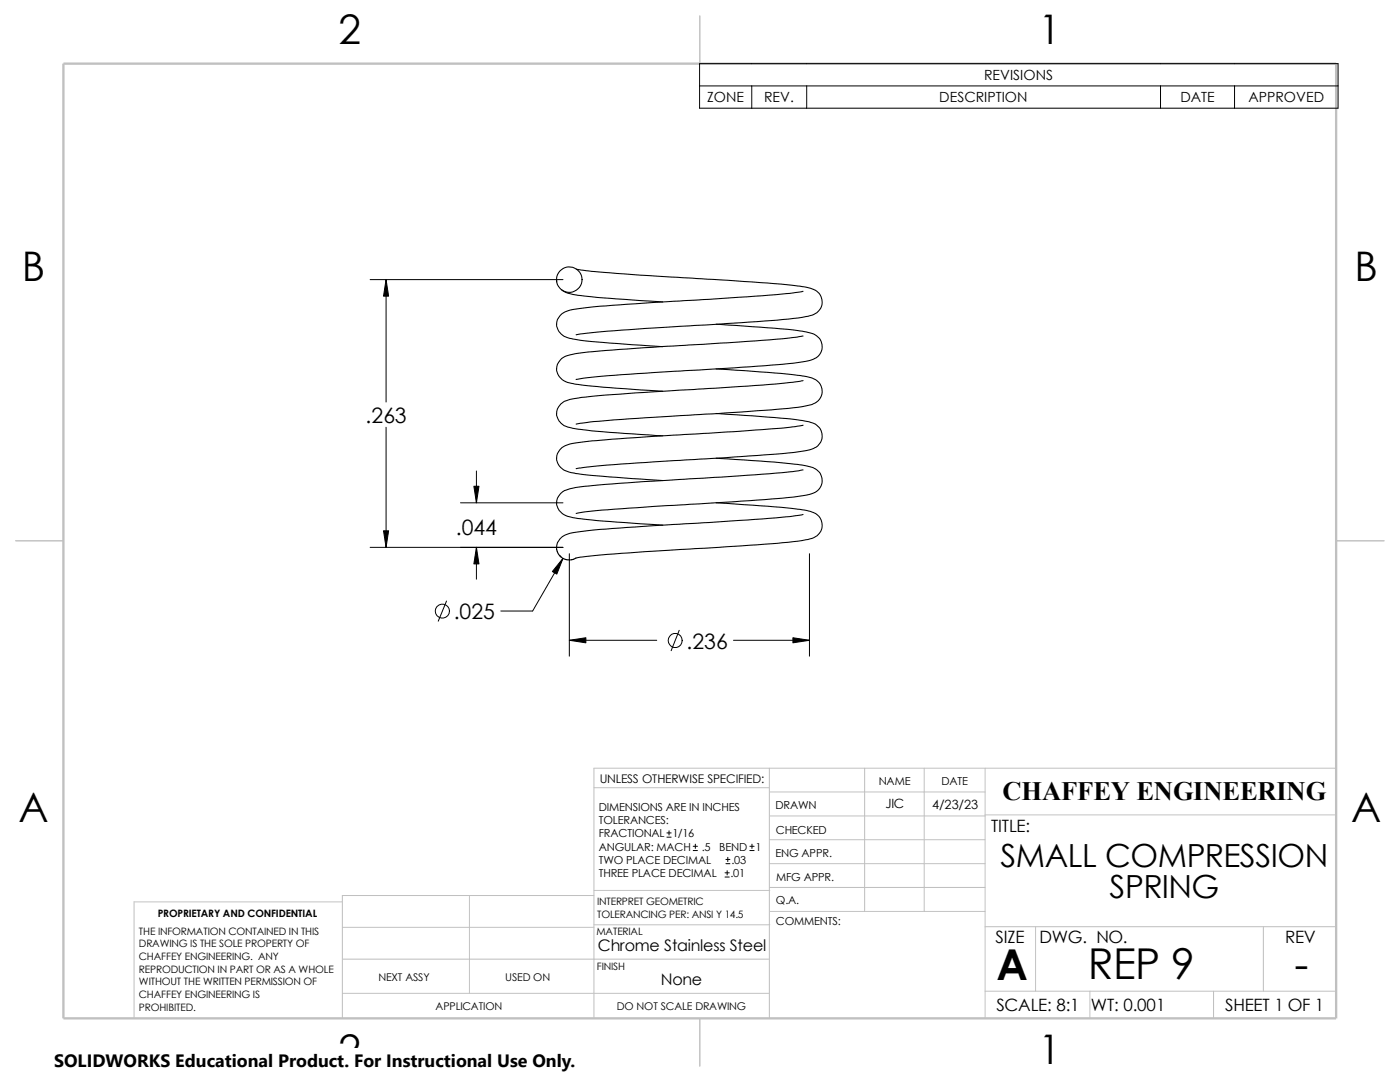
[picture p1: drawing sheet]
<svg xmlns="http://www.w3.org/2000/svg" width="279mm" height="216mm" viewBox="0 0 279 216" stroke-linecap="round" stroke-linejoin="round" font-family="sans-serif">
<g fill="none" stroke="#c0c0c0" stroke-width=".2">
<path d="M118.5 157.2h35M153.5 158h43.1M153.5 153.3v49.9M172.6 153.3v28.6M184.4 153.3v28.6M196.6 153.3v49.9M266.7 153.3h-148.2v49.9M68.3 180h-41.5v23.2M93.7 178.7v19.5M118.5 177.7h35.1M118.5 178.7h-50.2v24.5M153.5 177.1h43.1"/>
<path d="M153.5 172.3h43.1M153.5 162.8h43.1M153.5 167.6h43.1M196.6 162.6h70.1M68.3 191.4h85.2M68.3 185h50.2M68.3 198.2h85.2M118.5 184.5h35.1M153.6 181.9h43M196.6 184.9h70.1M196.6 197.8h70.1M206.7 184.9v12.9"/>
<path d="M217.5 197.8v5.4M242.2 197.8v5.4M252.1 184.9v12.9"/>
</g>
<path d="M139.7 3.2v9.5M3.1 107.9h9.6M266.7 107.9h9.5M139.7 203.2v9.5" fill="none" stroke="#c0c0c0" stroke-width=".21"/>
<path d="M12.7 12.7h254v190.5h-254z" fill="none" stroke="#c0c0c0" stroke-width=".47"/>
<g fill="none" stroke="#000" stroke-width=".21">
<path d="M111.1 55.8v.5M112.1 57.8a8.8 8.8 0 0 0 4.4 1.3l15.7 1.1M115 53.7h.1a300 300 0 0 0 24.9 1.9l1.2 .1a182.7 182.7 0 0 1 20.3 1.7 2.78 2.78 0 0 1 2.6 2.7 2.78 2.78 0 0 1-2.5 2.9l-.4 .1a289.1 289.1 0 0 1-24.5 2l-3.4 .2a179.9 179.9 0 0 0-18.3 1.5M160.3 58.1l-.2 .1a270.5 270.5 0 0 1-23.5 1.8l-2.1 .1a214.9 214.9 0 0 0-20.8 1.8 2.88 2.88 0 0 0-2.4 3.8 3.6 3.6 0 0 0 3.3 2 217.3 217.3 0 0 0 17.6 1.5M142.9 73.6a209.9 209.9 0 0 1 18.1 1.5 3 3 0 0 1 2.8 4.2 3.5 3.5 0 0 1-2.9 1.7 252.6 252.6 0 0 1-21.3 1.7l-5 .3a195.4 195.4 0 0 0-19.6 1.6M142.9 64.7a182.3 182.3 0 0 1 18.1 1.6 3 3 0 0 1 2.8 4.1 4.4 4.4 0 0 1-3.7 1.8l-7.5 .8-16.8 1a247.5 247.5 0 0 0-20.4 1.6l-.4 .1M160.3 75.9h-.1a106.6 106.6 0 0 1-13.9 1.3l-11.8 .7a262.7 262.7 0 0 0-19.6 1.6 3.7 3.7 0 0 0-3.8 2.5 3.1 3.1 0 0 0 2.9 3.4l.3 .1a169.4 169.4 0 0 0 17.9 1.5M160.3 67.1a109 109 0 0 1-12.8 1.1l-14.3 .9a206 206 0 0 0-18.9 1.6 3.1 3.1 0 0 0-3.1 3.6 3.3 3.3 0 0 0 3.1 2.2 180.4 180.4 0 0 0 17.9 1.6M142.9 91.4a169.9 169.9 0 0 1 18.1 1.6 3 3 0 0 1 2.8 4.1 3.5 3.5 0 0 1-2.9 1.7 346.4 346.4 0 0 1-25.1 2h-1.2a216.9 216.9 0 0 0-19.4 1.6h-.2M142.9 82.5a168.9 168.9 0 0 1 18.6 1.7 2.77 2.77 0 0 1 2.5 2.3 2.77 2.77 0 0 1-1.7 3 39.9 39.9 0 0 1-9.7 1.3l-16.8 1.1a288.1 288.1 0 0 0-20.4 1.5l-.4 .1M160.3 84.8l-.6 .2a427.9 427.9 0 0 1-26.5 1.9 189.2 189.2 0 0 0-19.5 1.7 2.9 2.9 0 0 0-2.4 3.9 3.7 3.7 0 0 0 3.3 1.9 217.3 217.3 0 0 0 17.6 1.5M160.3 93.8h-.1a223.6 223.6 0 0 1-22.7 1.7l-4.3 .3a191.6 191.6 0 0 0-18.9 1.6 3.3 3.3 0 0 0-3.2 3.3 3.6 3.6 0 0 0 3.2 2.6 158.2 158.2 0 0 0 16.6 1.4l1.3 .1"/>
<path d="M142.9 100.3a209.9 209.9 0 0 1 18.1 1.6 3.2 3.2 0 0 1 3 3.5 3.2 3.2 0 0 1-3.1 2.3 259.2 259.2 0 0 1-22.3 1.8l-5.3 .3a179.9 179.9 0 0 0-18.3 1.5l-.7 .4-.7 .1-1-.3-1-.7-.5-1.2a2.75 2.75 0 0 1 1.9-2.9l1.9-.5a391.9 391.9 0 0 1 25.4-1.9l3.6-.2a158.3 158.3 0 0 0 16.2-1.4h.2"/>
<circle cx="113.6" cy="55.8" r="2.54"/>
</g>
<g fill="none" stroke="#000" stroke-width=".2">
<path d="M139.6 12.7h127.4v8.9h-127.4zM139.6 17.1h127.4M150 17.1v4.5M161 17.1v4.5M231.6 17.1v4.5M246.4 17.1v4.5M73.9 55.8h38.5M77 55.8v24.4M77 85.3v23.9M95.1 94v6.3M73.9 109.2h38.5M89.1 119.9l-1.6 4.1"/>
<path d="M91.9 100.3h20.5M95.1 109.2v6.4M112.4 111.4l-6.1 10.5h-6.4M113.6 110.5v20.4M161.5 110.5v20.4M113.6 127.8h17.5M135.6 125.8l-1.7 4M146.4 127.8h15.1M133.1 167h.8M133.1 166.2h.8M133.5 165.8v.8M138.3 169.7h.9"/>
<path d="M138.3 168.9h.9M138.8 168.4v.9M144.7 175h.8M144.7 174.2h.8M144.9 172.3h.8M144.9 171.5h.8M145.1 173.7v.9M145.2 171.1v.8M149.6 169.7h.9M149.6 168.9h.9M150.1 168.4v.9"/>
<circle cx="88.3" cy="121.9" r="1.4"/>
<circle cx="134.7" cy="127.8" r="1.41"/>
</g>
<path d="M77 55.8l.6 3.3h-1.1zM76.5 105.9h1.1l-.6 3.3zM94.6 97h1l-.5 3.3zM95.1 109.2l.5 3.3h-1zM112.4 111.4l-1.3 3.2-.9-.6zM113.6 127.8l3.3-.5v1zM158.2 127.3l3.3 .5-3.3 .5z" fill="#000" stroke="#000" stroke-width=".2"/>
<path d="M10.8 209.2h104.1v6.7h-104.1z" fill="#fff"/>
<g font-size="8.5">
<text x="198.8" y="195.5">A</text>
<text x="217.1" y="195.3">REP 9</text>
<text x="258.4" y="195.3">-</text>
</g>
<g font-size="8.1">
<text x="67.6" y="8.8">2</text>
<text x="207.3" y="8.8">1</text>
<text x="4.4" y="56.1">B</text>
<text x="270.3" y="56.1">B</text>
<text x="3.7" y="164.1">A</text>
<text x="269.6" y="164.1">A</text>
<text x="67.6" y="212.3">2</text>
<text x="207.3" y="212.3">1</text>
</g>
<g font-size="6.4">
<text x="199.6" y="172.9">SMALL COMPRESSION</text>
<text x="221.4" y="179.3">SPRING</text>
</g>
<text font-size="5.3" x="200.1" y="159.6">CHAFFEY ENGINEERING</text>
<g font-size="4.2">
<text x="73" y="84.4">.263</text>
<text x="91" y="106.8">.044</text>
<text x="90.6" y="123.6">.025</text>
<text x="137" y="129.4">.236</text>
</g>
<text font-size="3.6" x="10.8" y="213">SOLIDWORKS Educational Product. For Instructional Use Only.</text>
<g font-size="3.4">
<text x="197.8" y="166">TITLE:</text>
<text x="198.7" y="188.1">SIZE</text>
<text x="207.5" y="188.1">DWG. NO.</text>
<text x="256.5" y="188.2">REV</text>
<text x="198.8" y="201.7">SCALE: 8:1</text>
<text x="217.7" y="201.8">WT: 0.001</text>
<text x="244.5" y="201.7">SHEET 1 OF 1</text>
</g>
<g font-size="3.2">
<text x="119.3" y="189.8">Chrome Stainless Steel</text>
<text x="131.9" y="196.6">None</text>
</g>
<g font-size="2.8">
<text x="196.4" y="16">REVISIONS</text>
<text x="141.1" y="20.4">ZONE</text>
<text x="152.5" y="20.4">REV.</text>
<text x="187.4" y="20.4">DESCRIPTION</text>
<text x="235.6" y="20.4">DATE</text>
<text x="249.2" y="20.4">APPROVED</text>
</g>
<g font-size="2.5">
<text x="176.7" y="161.3">JIC</text>
<text x="186" y="161.4">4/23/23</text>
</g>
<text font-size="2.4" x="119.7" y="156.2">UNLESS OTHERWISE SPECIFIED:</text>
<g font-size="2.2">
<text x="119.5" y="161.8">DIMENSIONS ARE IN INCHES</text>
<text x="154.8" y="161.5">DRAWN</text>
<text x="175.4" y="156.7">NAME</text>
<text x="187.9" y="156.7">DATE</text>
<text x="119.5" y="164.4">TOLERANCES:</text>
<text x="119.5" y="167.1">FRACTIONAL 1/16</text>
<text x="154.8" y="166.3">CHECKED</text>
<text x="119.5" y="172.4">TWO PLACE DECIMAL</text>
<text x="119.5" y="169.8">ANGULAR: MACH</text>
<text x="140" y="169.8">.5</text>
<text x="143.5" y="169.8">BEND</text>
<text x="146" y="172.4">.03</text>
<text x="150.7" y="169.8">1</text>
<text x="154.8" y="171">ENG APPR.</text>
<text x="119.5" y="175">THREE PLACE DECIMAL</text>
<text x="145.8" y="175">.01</text>
<text x="154.9" y="175.7">MFG APPR.</text>
<text x="154.9" y="184.7">COMMENTS:</text>
<text x="154.9" y="180.5">Q.A.</text>
</g>
<g font-size="2.1">
<text x="75.5" y="195.7">NEXT ASSY</text>
<text x="100.8" y="195.7">USED ON</text>
<text x="86.9" y="201.5">APPLICATION</text>
<text x="123.1" y="201.6">DO NOT SCALE DRAWING</text>
</g>
<g font-size="2">
<text x="31.5" y="183">PROPRIETARY AND CONFIDENTIAL</text>
<text x="119.2" y="180.6">INTERPRET GEOMETRIC</text>
<text x="119.2" y="183.1">TOLERANCING PER: ANSI Y 14.5</text>
<text x="27.7" y="186.5">THE INFORMATION CONTAINED IN THIS</text>
<text x="27.7" y="189.1">DRAWING IS THE SOLE PROPERTY OF</text>
<text x="27.7" y="191.6">CHAFFEY ENGINEERING. ANY</text>
<text x="119" y="186.6">MATERIAL</text>
<text x="27.7" y="194.1">REPRODUCTION IN PART OR AS A WHOLE</text>
<text x="27.7" y="196.6">WITHOUT THE WRITTEN PERMISSION OF</text>
<text x="119.1" y="193.5">FINISH</text>
<text x="27.7" y="199.1">CHAFFEY ENGINEERING IS</text>
<text x="27.7" y="201.7">PROHIBITED.</text>
</g>
</svg>
